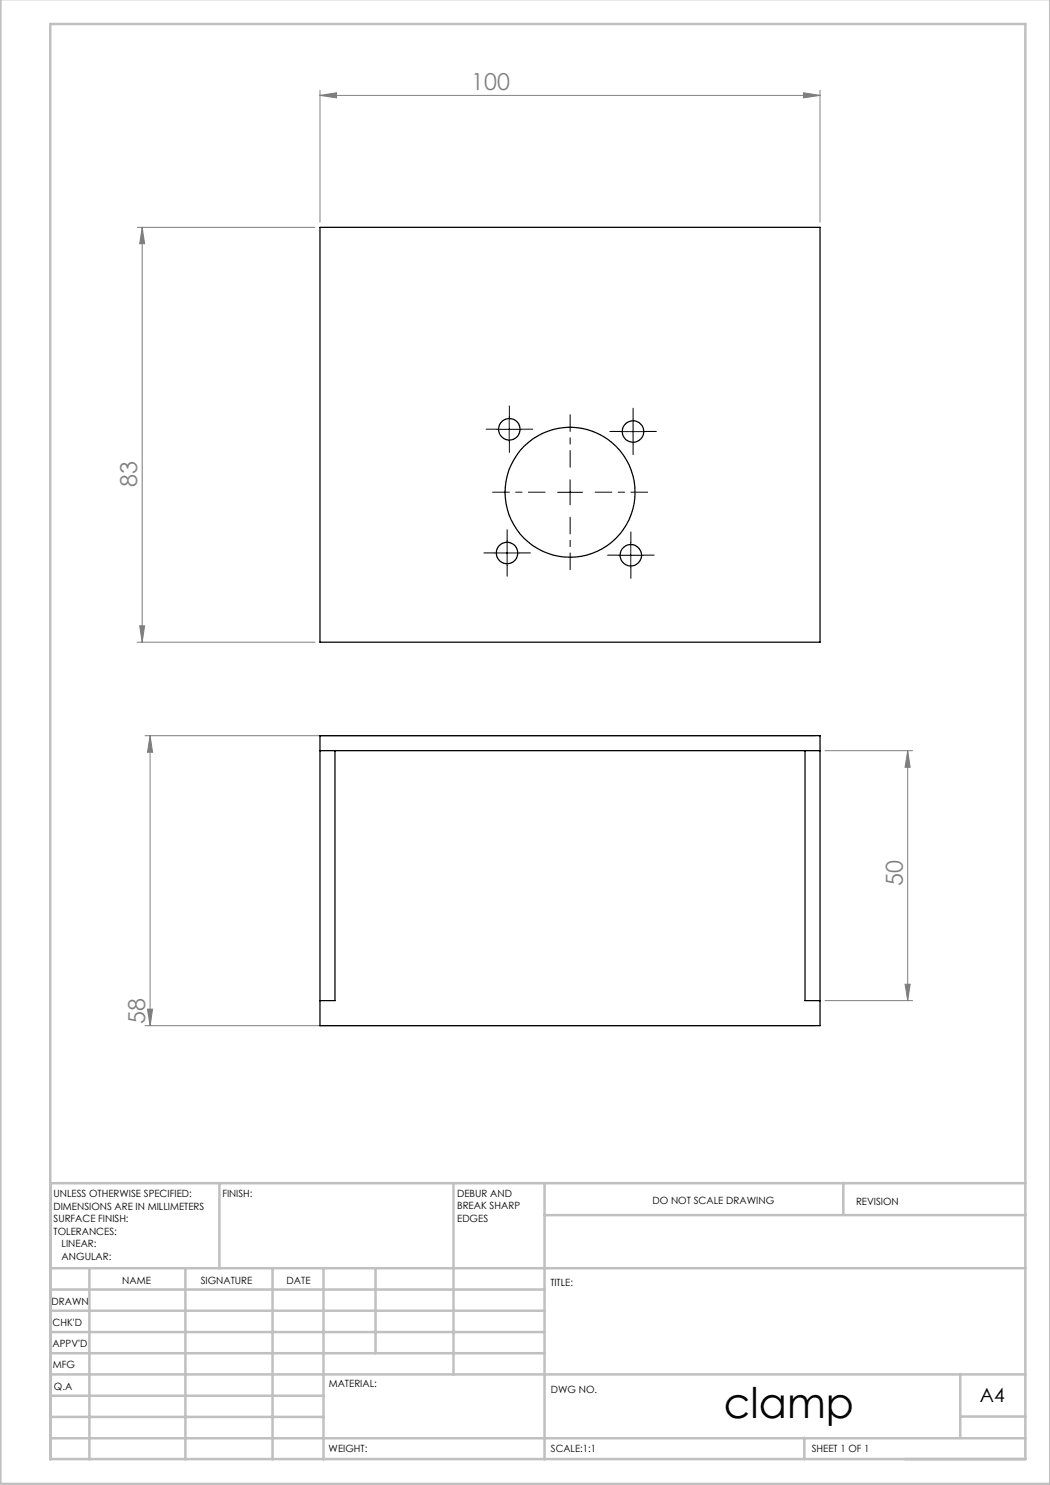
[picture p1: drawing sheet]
<svg xmlns="http://www.w3.org/2000/svg" width="210mm" height="297mm" viewBox="0 0 210 297" stroke-linecap="round" stroke-linejoin="round" font-family="sans-serif">
<g fill="none" stroke="#808080" stroke-width=".2">
<path d="M64 19.1l3.3-.5v1zM64 18.1v26.3M64 19.1h100M160.7 18.6l3.3 .5-3.3 .5zM164 18.1v26.3M27.4 45.5h35.6M28.4 45.5l.5 3.3h-1zM28.4 45.5v82.9M27.4 128.4h35.6M27.9 125.2h1l-.5 3.2zM29 147.1h134M30 147.1l.5 3.4h-1z"/>
<path d="M30 147.1v58M165 150.1h17.5M181.5 150.1l.5 3.4h-1zM181.5 150.1v50M181 196.8h1l-.5 3.3zM29 205.1h134M29.5 201.8h1l-.5 3.3zM165 200.1h17.5"/>
</g>
<path d="M109 98.4h-10.5M114 93.4v-10.5M119 98.4h10.5M114 103.4v10.5" fill="none" stroke="#000" stroke-width=".2" stroke-dasharray="15.2 1.3 1.3 1.3" stroke-dashoffset="11.9"/>
<g fill="none" stroke="#000" stroke-width=".2" stroke-dasharray="15.2 1.3 1.3 1.3">
<path d="M99.4 85.8h-2.2M101.9 83.3v-2.1M101.9 88.3v2.2M104.4 85.8h2.1M124.1 86.3h-2.1M126.6 83.8v-2.2M126.6 88.8v2.1M129.1 86.3h2.2M98.9 110.6h-2.1M101.4 108.1v-2.2M101.4 113.1v2.1M103.9 110.6h2.2"/>
<path d="M123.7 111h-2.2M126.2 108.5v-2.1M126.2 113.5v2.2M128.7 111h2.1"/>
</g>
<path d="M99.4 85.9h5M101.8 83.4v5M111.5 98.5h5M114 96v5M124.1 86.3h5M126.6 83.8v5M98.9 110.6h5M101.4 108.1v5M123.6 111.1h5.1M126.2 108.5v5.1" fill="none" stroke="#000" stroke-width=".2"/>
<g fill="none" stroke="#c0c0c0" stroke-width=".5">
<path d="M.1 -.1v296.9h209.9v-296.9M10.1 4.8h195v287h-195zM43.9 236.6v17M90.7 236.6v38.3M108.9 236.6v55.3M168.7 236.6v6.3M205.1 236.6h-195v55.3M10.1 253.6h195M10.1 257.9h98.8M17.9 253.6v38.3M37.1 253.6v38.3M54.5 253.6v38.3"/>
<path d="M64.7 253.6v38.3M75.1 253.6v17M108.9 243h96.2M10.1 270.6h98.8M10.1 266.4h98.8M10.1 262.1h98.8M10.1 279.1h54.6M10.1 274.9h195M192.1 274.8v12.7M10.1 287.7h195M10.1 283.4h54.6M160.9 287.5v4.3"/>
<path d="M192.1 283.3h13"/>
</g>
<g fill="#808080">
<path d="M160.7 18.6l3.3 .5-3.3 .5zM64 19.1l3.3-.5v1z"/>
<path d="M28.4 45.5l.5 3.3h-1zM27.9 125.2h1l-.5 3.2zM181.5 150.1l.5 3.4h-1zM181 196.8h1l-.5 3.3zM30 147.1l.5 3.4h-1zM29.5 201.8h1l-.5 3.3z"/>
</g>
<g fill="none" stroke="#000" stroke-width=".25">
<path d="M64 45.5h100v82.9h-100zM64 147.1h100v58h-100zM64 150.1h100M67 150.1v50h-3M161 150.1v50h3"/>
<circle cx="101.9" cy="85.9" r="2.16"/>
<circle cx="114" cy="98.5" r="13"/>
<circle cx="126.6" cy="86.3" r="2.15"/>
<circle cx="101.4" cy="110.6" r="2.15"/>
<circle cx="126.2" cy="111" r="2.15"/>
</g>
<text font-size="8.5" x="144.8" y="283.5">clamp</text>
<g font-size="4.7" fill="#808080">
<text x="94.3" y="18">100</text>
<text x="27.4" y="97.5" transform="rotate(-90 27.4 97.5)">83</text>
<text x="180.5" y="177.3" transform="rotate(-90 180.5 177.3)">50</text>
<text x="29" y="204.7" transform="rotate(-90 29 204.7)">58</text>
</g>
<text font-size="3.9" x="196" y="280.4">A4</text>
<g font-size="2">
<text x="10.7" y="239.5">UNLESS OTHERWISE SPECIFIED:</text>
<text x="44.5" y="239.5">FINISH:</text>
<text x="91.4" y="239.4">DEBUR AND</text>
<text x="10.7" y="242">DIMENSIONS ARE IN MILLIMETERS</text>
<text x="10.7" y="244.5">SURFACE FINISH:</text>
<text x="91.4" y="241.9">BREAK SHARP</text>
<text x="91.4" y="244.4">EDGES</text>
<text x="130.5" y="240.8">DO NOT SCALE DRAWING</text>
<text x="171.2" y="241">REVISION</text>
<text x="10.7" y="247">TOLERANCES:</text>
<text x="12.3" y="249.5">LINEAR:</text>
<text x="12.3" y="252">ANGULAR:</text>
<text x="24.4" y="256.9">NAME</text>
<text x="40.1" y="256.8">SIGNATURE</text>
<text x="57.3" y="256.8">DATE</text>
<text x="110.1" y="257.1">TITLE:</text>
<text x="10.3" y="260.9">DRAWN</text>
<text x="10.5" y="269.3">APPV'D</text>
<text x="10.5" y="265.2">CHK'D</text>
<text x="10.6" y="273.6">MFG</text>
<text x="10.8" y="278">Q.A</text>
<text x="65.8" y="277.4">MATERIAL:</text>
<text x="110.2" y="278.5">DWG NO.</text>
<text x="65.7" y="290.4">WEIGHT:</text>
<text x="110.2" y="290.5">SCALE:1:1</text>
<text x="162.4" y="290.4">SHEET 1 OF 1</text>
</g>
</svg>
